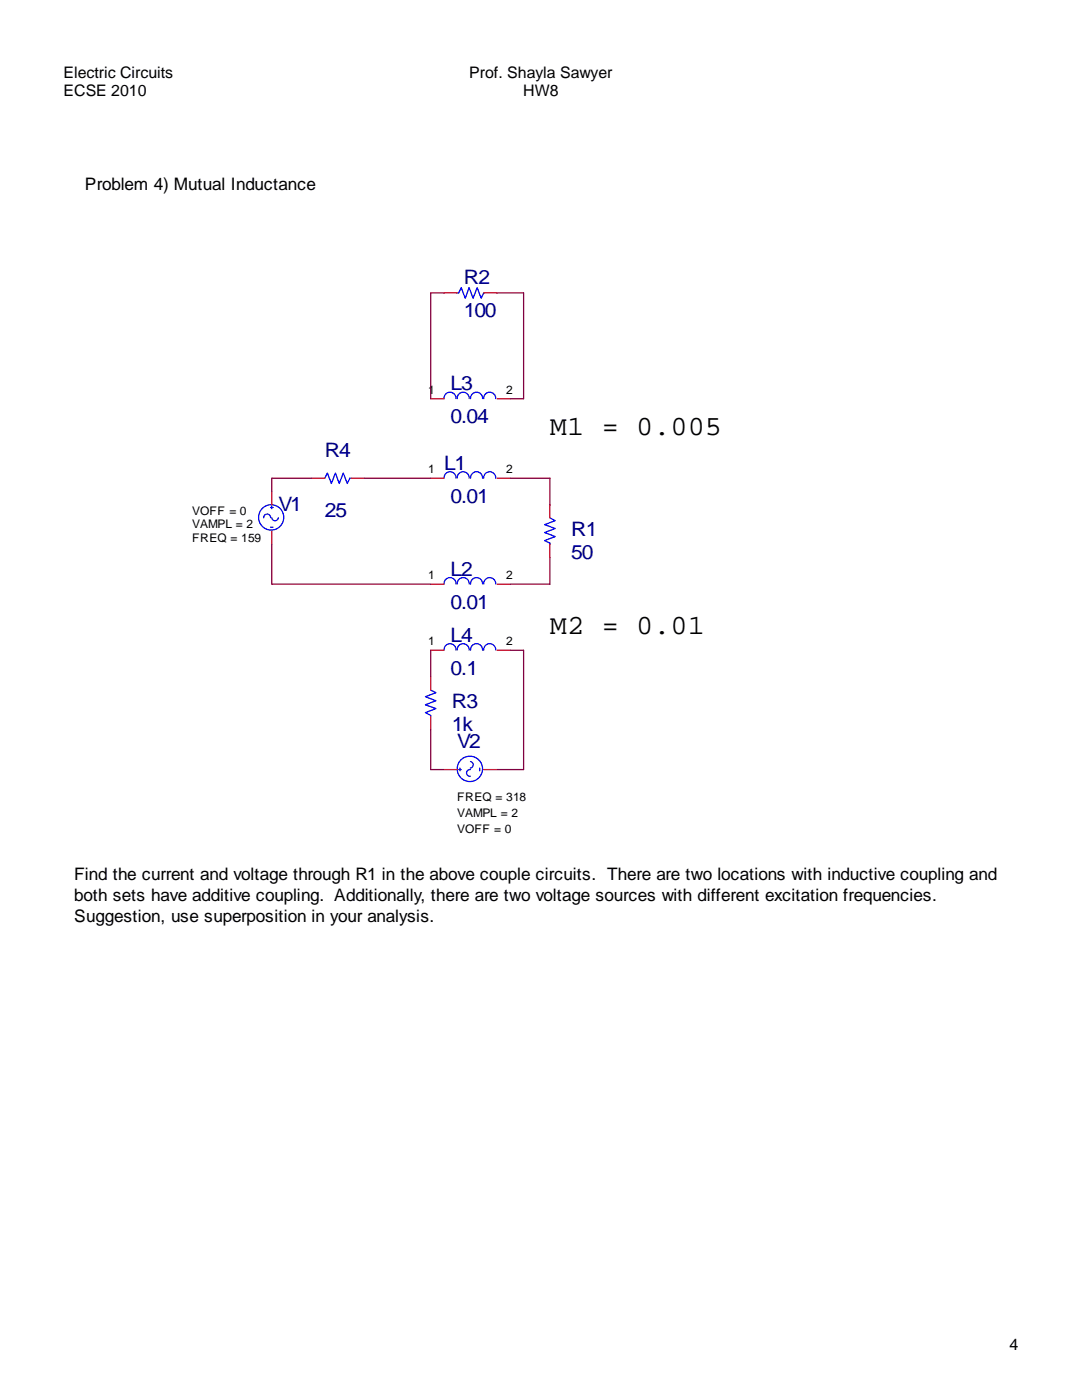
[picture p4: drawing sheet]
<svg xmlns="http://www.w3.org/2000/svg" width="216mm" height="279mm" viewBox="0 0 216 279" stroke-linecap="round" stroke-linejoin="round" font-family="sans-serif">
<g fill="none" stroke="#00f" stroke-width=".25">
<path d="M91.2 58.5h.3l.5-1.1 .8 2.1 .8-2.1 .8 2.1 .8-2.1 .8 2.1 .5-1M91 79.5a1.19 1.19 0 0 0-1.2-1.2 1.19 1.19 0 0 0-1.2 1.3M93.6 79.5a1.19 1.19 0 0 0-1.2-1.2 1.19 1.19 0 0 0-1.2 1.3M96.3 79.5a1.19 1.19 0 0 0-1.2-1.2 1.19 1.19 0 0 0-1.2 1.3M98.9 79.5a1.19 1.19 0 0 0-1.2-1.2 1.19 1.19 0 0 0-1.2 1.3M64.8 95.4l.5-1 .8 2.1 .8-2.1 .8 2.1 .8-2.1 .8 2.1 .5-1.1h.3M88.6 95.4a1.19 1.19 0 0 1 1.2-1.3 1.19 1.19 0 0 1 1.2 1.3M91.2 95.4a1.19 1.19 0 0 1 1.2-1.3 1.19 1.19 0 0 1 1.2 1.3M93.9 95.4a1.19 1.19 0 0 1 1.2-1.3 1.19 1.19 0 0 1 1.2 1.3M96.5 95.4a1.19 1.19 0 0 1 1.2-1.3 1.19 1.19 0 0 1 1.2 1.3M54 103.3a.68 .68 0 0 0-.7-.7 .68 .68 0 0 0-.7 .7M54 105.2h.5"/>
<path d="M54 101.3h.5M54.2 101v.5M55.5 103.3a.66 .66 0 0 1-.6 .6 .66 .66 0 0 1-.7-.6M91 116.5a1.19 1.19 0 0 0-1.2-1.2 1.19 1.19 0 0 0-1.2 1.3M93.6 116.5a1.19 1.19 0 0 0-1.2-1.2 1.19 1.19 0 0 0-1.2 1.3M96.3 116.5a1.19 1.19 0 0 0-1.2-1.2 1.19 1.19 0 0 0-1.2 1.3M98.9 116.5a1.19 1.19 0 0 0-1.2-1.2 1.19 1.19 0 0 0-1.2 1.3M109.7 103.4l1.1 .5-2.1 .8 2.1 .8-2.1 .8 2.1 .8-2.1 .8 1 .5v.2M85.9 137.7l1.1 .5-2.1 .8 2.1 .8-2.1 .9 2.1 .7-2.1 .8 1 .6v.2M91 129.7a1.19 1.19 0 0 0-1.2-1.2 1.19 1.19 0 0 0-1.2 1.3M93.6 129.7a1.19 1.19 0 0 0-1.2-1.2 1.19 1.19 0 0 0-1.2 1.3M96.3 129.7a1.19 1.19 0 0 0-1.2-1.2 1.19 1.19 0 0 0-1.2 1.3"/>
<path d="M98.9 129.7a1.19 1.19 0 0 0-1.2-1.2 1.19 1.19 0 0 0-1.2 1.3M91.5 153.6h.5M91.8 153.3v.5M93.9 153.6a.66 .66 0 0 0-.8 .6 .66 .66 0 0 0 .7 .7M93.9 152a.66 .66 0 0 1 .5 .7 .66 .66 0 0 1-.6 .6M95.7 153.3v.5"/>
<circle cx="54.1" cy="103.3" r="2.52"/>
<circle cx="93.8" cy="153.4" r="2.53"/>
</g>
<g fill="none" stroke="#f00" stroke-width=".25">
<path d="M88.6 58.5h2.6M96.5 58.5h2.7M85.9 79.6h2.7M99.2 79.6h2.6M54.2 98.1v2.6M62.1 95.4h2.7M70.1 95.4h2.6M85.9 95.4h2.7M99.2 95.4h2.6M54.2 106v2.6M85.9 116.6h2.7M99.2 116.6h2.6"/>
<path d="M109.7 100.7v2.7M109.7 108.6v2.7M85.9 129.8h2.7M85.9 135.1v2.6M99.2 129.8h2.6M85.9 143v2.6M88.6 153.6h2.6M96.5 153.6h2.7"/>
</g>
<path d="M88.6 58.5h-2.7v21.1M99.2 58.5h5.3v21.1h-2.7M62.1 95.4h-7.9v2.7M72.7 95.4h13.2M101.8 95.4h7.9v5.3M54.2 108.6v8h31.7M109.7 111.3v5.3h-7.9M85.9 129.8v5.3M101.8 129.8h2.7v23.8h-5.3M85.9 145.6v8h2.7" fill="none" stroke="#800040" stroke-width=".25"/>
<g font-size="5.5">
<text x="109.7" y="86.9">M1 = 0.005</text>
<text x="109.7" y="126.5">M2 = 0.01</text>
</g>
<g font-size="4" fill="#000080">
<text x="92.5" y="56.7">R2</text>
<text x="92.5" y="63.4">100</text>
<text x="89.9" y="77.9">L3</text>
<text x="89.9" y="84.5">0.04</text>
<text x="64.8" y="91.1">R4</text>
<text x="88.6" y="93.7">L1</text>
<text x="55.5" y="101.9">V1</text>
<text x="89.9" y="100.3">0.01</text>
<text x="64.8" y="103.3">25</text>
<text x="114" y="106.9">R1</text>
<text x="114" y="111.5">50</text>
<text x="89.9" y="114.9">L2</text>
<text x="89.9" y="121.5">0.01</text>
<text x="89.9" y="128.1">L4</text>
<text x="89.9" y="134.7">0.1</text>
<text x="90.2" y="141.3">R3</text>
<text x="90.2" y="145.8">1k</text>
<text x="91.2" y="149.2">V2</text>
</g>
<g font-size="3.4">
<text x="16.9" y="38">Problem 4) Mutual Inductance</text>
<text x="14.8" y="175.6">Find the current and voltage through R1 in the above couple circuits. There are two locations with inductive coupling and</text>
<text x="14.8" y="179.8">both sets have additive coupling. Additionally, there are two voltage sources with different excitation frequencies.</text>
<text x="14.8" y="184.1">Suggestion, use superposition in your analysis.</text>
</g>
<g font-size="3.2">
<text x="12.7" y="15.6">Electric Circuits</text>
<text x="93.6" y="15.6">Prof. Shayla Sawyer</text>
<text x="12.7" y="19.1">ECSE 2010</text>
<text x="104.4" y="19.1">HW8</text>
<text x="201.4" y="269.5">4</text>
</g>
<g font-size="2.4">
<text x="85.4" y="78.5">1</text>
<text x="101" y="78.5">2</text>
<text x="85.4" y="94.4">1</text>
<text x="101" y="94.4">2</text>
<text x="38.4" y="105.5">VAMPL = 2</text>
<text x="38.4" y="102.8">VOFF = 0</text>
<text x="38.4" y="108.1">FREQ = 159</text>
<text x="85.4" y="115.5">1</text>
<text x="101" y="115.5">2</text>
<text x="85.4" y="128.7">1</text>
<text x="101" y="128.7">2</text>
<text x="91.2" y="159.9">FREQ = 318</text>
<text x="91.2" y="163.1">VAMPL = 2</text>
<text x="91.2" y="166.3">VOFF = 0</text>
</g>
</svg>
